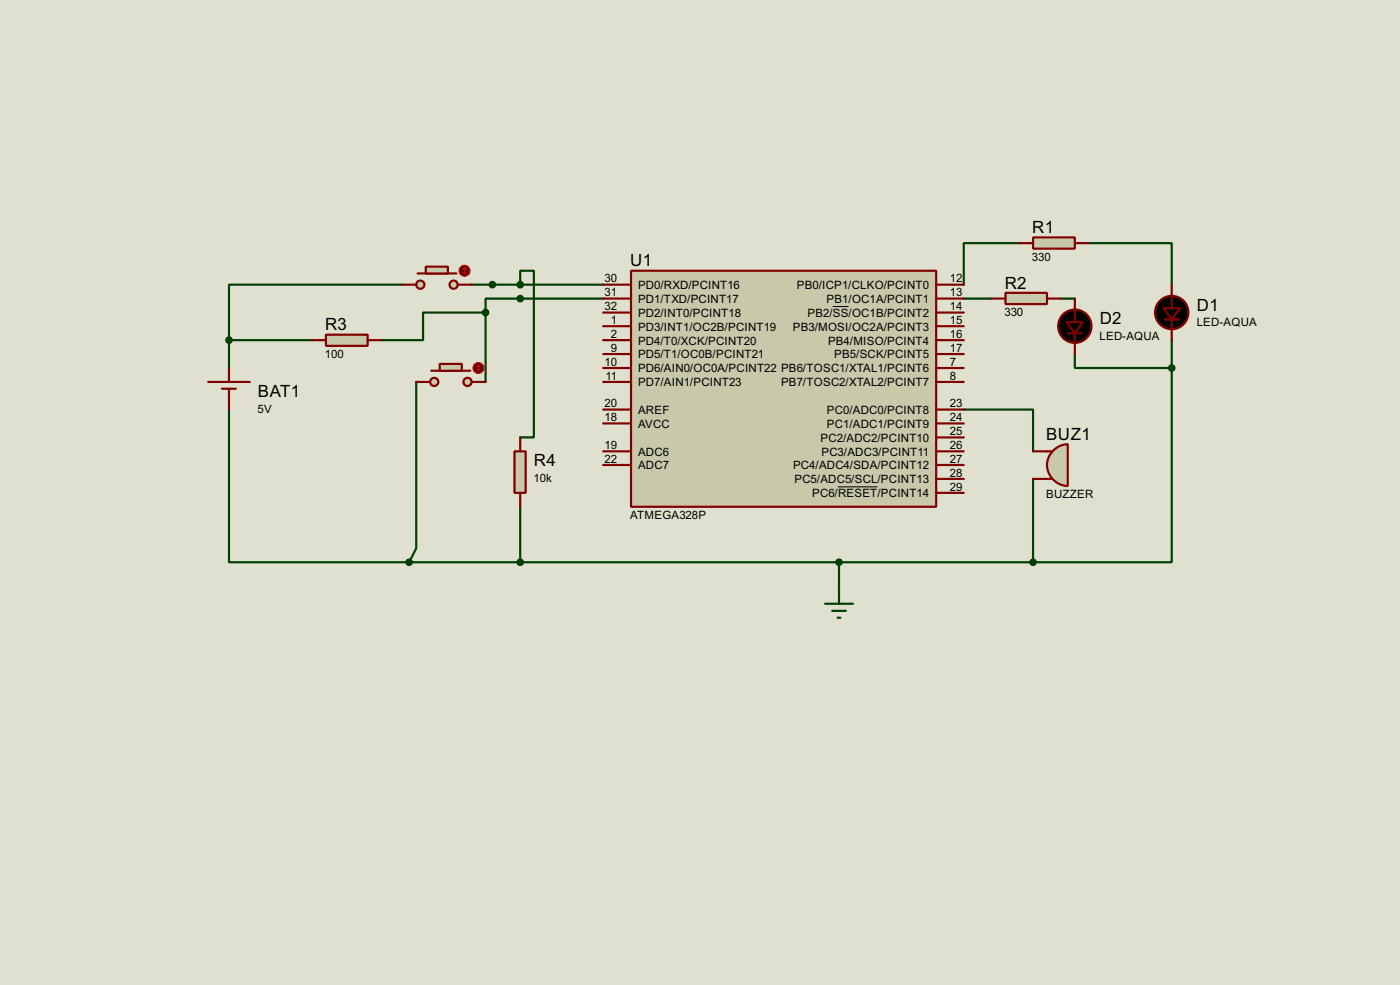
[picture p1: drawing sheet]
<svg xmlns="http://www.w3.org/2000/svg" width="256mm" height="180mm" viewBox="0 0 256 180" stroke-linecap="round" stroke-linejoin="round" font-family="sans-serif">
<path d="M0 0h256.5v180.3h-256.5z" fill="#e0e0d0"/>
<g fill="none" stroke="#004000" stroke-width=".4">
<path d="M73.7 52.1h-31.7v10.2M86.4 52.1h24.1M89 57.2h-11.5v5.1h-7.6M89 57.2v12.7M95.3 52.1v-2.5h2.5v30.5h-2.5M110.5 54.7h-21.5v2.5M176.6 54.7h5.1M186.7 44.5h-10.1v7.6M194.4 54.7h2.5M199.4 44.5h15.3v7.6M42 75v27.9h33M42 62.3v5.1"/>
<path d="M42 62.3h15.2M76.3 69.9v30.5l-1.3 2.5M176.6 75h12.7v7.6M196.9 64.8v2.6h17.8M214.7 67.4v35.5h-25.4M214.7 62.3v5.1M95.3 92.8v10.1M189.3 87.7v15.2M75 102.9h114.3M153.7 102.9v5.1"/>
</g>
<path d="M115.6 49.6h55.9v43.2h-55.9z" fill="#c8c8aa" stroke="#800000" stroke-width=".4"/>
<g fill="none" stroke="#800000" stroke-width=".4">
<path d="M110.5 52.1h5.1M110.5 54.7h5.1M110.5 59.7h5.1M110.5 57.2h5.1M171.5 52.1h5.1M171.5 54.7h5.1M171.5 59.7h5.1M171.5 57.2h5.1M110.5 67.4h5.1M110.5 64.8h5.1M110.5 62.3h5.1M110.5 69.9h5.1"/>
<path d="M110.5 77.5h5.1M110.5 75h5.1M171.5 67.4h5.1M171.5 64.8h5.1M171.5 62.3h5.1M171.5 69.9h5.1M171.5 77.5h5.1M171.5 75h5.1M110.5 85.1h5.1M110.5 82.6h5.1M171.5 90.2h5.1M171.5 87.7h5.1"/>
<path d="M171.5 85.1h5.1M171.5 82.6h5.1M171.5 80.1h5.1"/>
</g>
<path d="M152.6 56.1h2.9M153.5 89.1h7.3" fill="none" stroke="#000" stroke-width=".18"/>
<g fill="#c8c8aa" stroke="#800000" stroke-width=".4">
<circle cx="83.1" cy="52.1" r=".75"/>
<circle cx="77" cy="52.1" r=".75"/>
</g>
<path d="M76.5 50.1h7.1" fill="none" stroke="#800000" stroke-width=".4"/>
<path d="M78 48.8h4.1v1.3h-4.1z" fill="#c8c8aa" stroke="#800000" stroke-width=".4"/>
<path d="M73.7 52.1h2.6M83.9 52.1h2.5" fill="none" stroke="#800000" stroke-width=".4"/>
<circle cx="85.1" cy="49.6" r="1" fill="#400000" stroke="#f00" stroke-width=".2"/>
<path d="M84.9 49.8l.2 .3M85.1 49.1v1M85.1 49.1l-.2 .2M85.1 49.1l.3 .2M85.4 49.8l-.3 .3" fill="none" stroke="#f00" stroke-width=".2"/>
<g fill="#c8c8aa" stroke="#800000" stroke-width=".4">
<circle cx="85.6" cy="69.9" r=".75"/>
<circle cx="79.5" cy="69.9" r=".75"/>
</g>
<path d="M79 67.9h7.2" fill="none" stroke="#800000" stroke-width=".4"/>
<path d="M80.6 66.6h4v1.3h-4z" fill="#c8c8aa" stroke="#800000" stroke-width=".4"/>
<path d="M76.3 69.9h2.5M86.4 69.9h2.6" fill="none" stroke="#800000" stroke-width=".4"/>
<circle cx="87.6" cy="67.4" r="1" fill="#400000" stroke="#f00" stroke-width=".2"/>
<path d="M87.4 67.6l.3 .3M87.7 66.9v1M87.7 66.9l-.3 .2M87.7 66.9l.2 .2M87.9 67.6l-.2 .3" fill="none" stroke="#f00" stroke-width=".2"/>
<g fill="#000" stroke="#800000" stroke-width=".4">
<path d="M213.2 56.4h3l-1.5 2.1zM195.4 59h3l-1.5 2z"/>
<circle cx="196.9" cy="59.7" r="3.1"/>
<circle cx="214.6" cy="57.2" r="3.1"/>
</g>
<path d="M196.9 54.7v4.3M213.4 58.5h2.6M214.7 52.1v4.3M214.7 58.5v3.8M38.2 69.9h7.6M40.7 71.2h2.5M42 67.4v2.5M42 71.2v3.8M195.6 61h2.6M196.9 61v3.8" fill="none" stroke="#800000" stroke-width=".4"/>
<path d="M151.2 110.5h5.1M152.5 111.8h2.5M153.5 113.1h.5M153.7 108v2.5" fill="none" stroke="#004000" stroke-width=".4"/>
<g fill="#004000" stroke="#004000" stroke-width=".4">
<circle cx="214.6" cy="67.4" r=".5"/>
<circle cx="153.7" cy="102.9" r=".5"/>
</g>
<path d="M189.3 43.5h7.6v2h-7.6z" fill="#c8c8aa" stroke="#800000" stroke-width=".4"/>
<path d="M186.7 44.5h2.6M196.9 44.5h2.5" fill="none" stroke="#800000" stroke-width=".4"/>
<path d="M184.2 53.6h7.6v2.1h-7.6z" fill="#c8c8aa" stroke="#800000" stroke-width=".4"/>
<path d="M181.7 54.7h2.5M191.8 54.7h2.6" fill="none" stroke="#800000" stroke-width=".4"/>
<g fill="#004000" stroke="#004000" stroke-width=".4">
<circle cx="95.3" cy="54.7" r=".5"/>
<circle cx="95.3" cy="102.9" r=".5"/>
<circle cx="90.2" cy="52.1" r=".5"/>
<circle cx="74.9" cy="102.9" r=".5"/>
</g>
<path d="M59.7 61.3h7.7v2h-7.7z" fill="#c8c8aa" stroke="#800000" stroke-width=".4"/>
<path d="M57.2 62.3h2.5M67.4 62.3h2.5" fill="none" stroke="#800000" stroke-width=".4"/>
<g fill="#004000" stroke="#004000" stroke-width=".4">
<circle cx="88.9" cy="57.2" r=".5"/>
<circle cx="41.9" cy="62.3" r=".5"/>
</g>
<path d="M94.3 82.6h2v7.6h-2z" fill="#c8c8aa" stroke="#800000" stroke-width=".4"/>
<path d="M95.3 80.1v2.5M95.3 90.2v2.6" fill="none" stroke="#800000" stroke-width=".4"/>
<circle cx="95.3" cy="52.1" r=".5" fill="#004000" stroke="#004000" stroke-width=".4"/>
<path d="M193 82.5a3.8 3.8 0 0 1 2.6-1.2v7.7a3.8 3.8 0 0 1-3.5-2.4 3.8 3.8 0 0 1 .9-4.1z" fill-rule="evenodd" fill="#c8c8aa" stroke="#800000" stroke-width=".4"/>
<path d="M189.3 87.7h3.5M189.3 82.6h3.5" fill="none" stroke="#800000" stroke-width=".4"/>
<circle cx="189.2" cy="102.9" r=".5" fill="#004000" stroke="#004000" stroke-width=".4"/>
<g font-size="3.5">
<text x="189.1" y="42.7">R1</text>
<text x="115.5" y="48.7">U1</text>
<text x="184.1" y="52.8">R2</text>
<text x="201.5" y="59.3">D2</text>
<text x="219.3" y="56.8">D1</text>
<text x="59.6" y="60.5">R3</text>
<text x="47.3" y="72.6">BAT1</text>
<text x="191.7" y="80.5">BUZ1</text>
<text x="97.8" y="85.3">R4</text>
</g>
<g font-size="2.4">
<text x="189.1" y="47.7">330</text>
<text x="110.8" y="51.7">30</text>
<text x="116.9" y="52.9">PD0/RXD/PCINT16</text>
<text x="146" y="52.9">PB0/ICP1/CLKO/PCINT0</text>
<text x="174" y="51.7">12</text>
<text x="110.8" y="56.8">32</text>
<text x="110.8" y="54.3">31</text>
<text x="111.9" y="59.3">1</text>
<text x="116.9" y="58">PD2/INT0/PCINT18</text>
<text x="116.9" y="55.4">PD1/TXD/PCINT17</text>
<text x="147.9" y="58">PB2/SS/OC1B/PCINT2</text>
<text x="151.4" y="55.4">PB1/OC1A/PCINT1</text>
<text x="174" y="54.3">13</text>
<text x="174" y="59.3">15</text>
<text x="174" y="56.8">14</text>
<text x="184" y="57.9">330</text>
<text x="219.2" y="59.8">LED-AQUA</text>
<text x="59.5" y="65.5">100</text>
<text x="111.9" y="64.4">9</text>
<text x="111.9" y="61.9">2</text>
<text x="116.9" y="65.6">PD5/T1/OC0B/PCINT21</text>
<text x="116.9" y="63.1">PD4/T0/XCK/PCINT20</text>
<text x="116.9" y="60.5">PD3/INT1/OC2B/PCINT19</text>
<text x="145.2" y="60.5">PB3/MOSI/OC2A/PCINT3</text>
<text x="151.7" y="63.1">PB4/MISO/PCINT4</text>
<text x="152.8" y="65.6">PB5/SCK/PCINT5</text>
<text x="174" y="61.9">16</text>
<text x="174" y="64.4">17</text>
<text x="201.4" y="62.3">LED-AQUA</text>
<text x="110.8" y="67">10</text>
<text x="110.9" y="69.5">11</text>
<text x="116.9" y="68.1">PD6/AIN0/OC0A/PCINT22 PB6/TOSC1/XTAL1/PCINT6</text>
<text x="116.9" y="70.7">PD7/AIN1/PCINT23</text>
<text x="143.1" y="70.7">PB7/TOSC2/XTAL2/PCINT7</text>
<text x="174" y="69.5">8</text>
<text x="174" y="67">7</text>
<text x="47.2" y="75.5">5V</text>
<text x="110.8" y="77.1">18</text>
<text x="110.8" y="74.6">20</text>
<text x="116.9" y="75.8">AREF</text>
<text x="151.5" y="75.8">PC0/ADC0/PCINT8</text>
<text x="174" y="77.1">24</text>
<text x="174" y="74.6">23</text>
<text x="110.8" y="82.2">19</text>
<text x="116.9" y="78.3">AVCC</text>
<text x="116.9" y="83.4">ADC6</text>
<text x="150.3" y="80.8">PC2/ADC2/PCINT10</text>
<text x="150.5" y="83.4">PC3/ADC3/PCINT11</text>
<text x="151.5" y="78.3">PC1/ADC1/PCINT9</text>
<text x="174" y="82.2">26</text>
<text x="174" y="79.7">25</text>
<text x="97.8" y="88.2">10k</text>
<text x="110.8" y="84.7">22</text>
<text x="116.9" y="85.9">ADC7</text>
<text x="145.3" y="85.9">PC4/ADC4/SDA/PCINT12</text>
<text x="145.5" y="88.5">PC5/ADC5/SCL/PCINT13</text>
<text x="174" y="89.8">29</text>
<text x="174" y="87.3">28</text>
<text x="174" y="84.7">27</text>
<text x="115.4" y="95">ATMEGA328P</text>
<text x="148.8" y="91">PC6/RESET/PCINT14</text>
<text x="191.6" y="91.2">BUZZER</text>
</g>
</svg>
